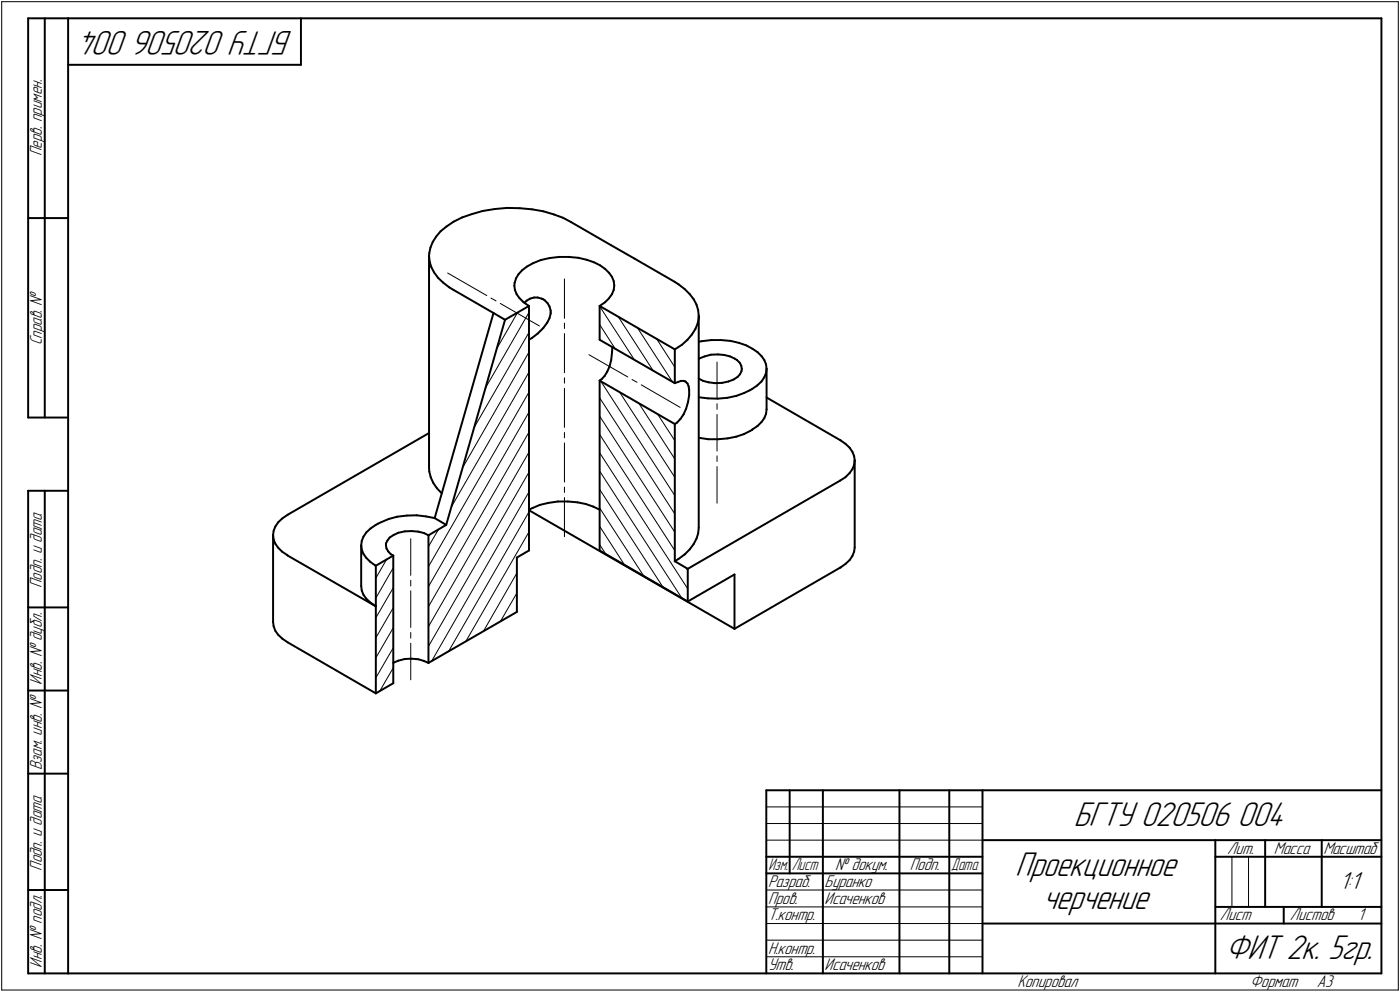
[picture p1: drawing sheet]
<svg xmlns="http://www.w3.org/2000/svg" width="421mm" height="298mm" viewBox="0 0 421 298" stroke-linecap="round" stroke-linejoin="round" font-family="sans-serif">
<g fill="none" stroke="#000" stroke-width=".59">
<path d="M8.5 5.5v120zM8.5 5.5h12zM13.5 5.5v120zM20.5 5.5v287zM20.5 5.5h395zM20.5 19.5h70zM90.5 5.5v14zM415.5 5.5v287zM8.5 65.5h12zM129 76.9v63.7zM129 76.9l.2 1.7zM129.1 76l-.1 .9z"/>
<path d="M129.2 78.6l.5 1.7zM129.5 74.4l-.4 1.6zM130.1 72.7l-.6 1.7zM131.1 71.1l-1 1.6zM132.5 69.5l1.8-1.4zM132.5 69.5l-1.4 1.6zM134.3 68.1l2.1-1.5zM136.4 66.6l2.5-1.2zM138.9 65.4l3-1.1zM141.9 64.3l3.2-.9zM145.1 63.4l3.7-.6zM148.8 62.8l3.7-.3z"/>
<path d="M152.5 62.5l3.8 .1zM156.3 62.6l3.7 .3zM160 62.9l3.4 .6zM160.4 79.1l2.2-1zM162.6 78.1l2.7-.5zM163.4 63.5l3.1 .9zM165.3 77.6l2.8-.4zM166.5 64.4l2.8 1zM168.1 77.2h3zM169.3 65.4l2.4 1.3zM171.1 77.2l2.8 .3zM171.7 66.7l12 7z"/>
<path d="M173.9 77.5l2.5 .6zM176.4 78.1l2.2 .7zM178.6 78.8l1.9 1zM180.5 79.8l1.5 1.1zM183.7 73.7l7.1 4zM190.8 77.7l12.1 7zM129.7 80.3l.9 1.6zM130.6 81.9l1.1 1.6zM131.7 83.5l1.6 1.4zM133.3 84.9l1.8 1.5zM135.1 86.4l1.3 .7zM136.4 87.1l12 7z"/>
<path d="M148.4 94.1l-17.7 61.6zM148.4 94.1l3.5 2zM151.9 96.1l7.2-4.2zM151.9 96.1l-17.7 61.6zM154.7 85.9l.2 1.2zM154.8 85l-.1 .9zM154.9 87.1l.5 1.3zM155.2 83.7l-.4 1.3zM155.4 88.4l.8 1.2zM156 82.4l-.8 1.3zM156.2 89.6l1.2 1.2zM157.1 81.2l1.4-1.1z"/>
<path d="M157.1 81.2l-1.1 1.2zM157.4 90.8l1.5 1.1zM157.7 91l.7-.7zM158.4 90.3l1-.6zM158.5 80.1l1.9-1zM158.9 91.9h.2zM159.1 91.9v73.5zM159.4 89.7l1.2-.3zM160.6 89.4h1.1zM161.7 89.4l1.2 .3zM162.9 89.7l.4 .2zM163.3 89.9l.5 .4z"/>
<path d="M163.8 90.3l.9 .8zM164.6 96.9l-1.2 1.7zM164.7 91.1l.6 1zM165.3 92.1l.3 1.2zM165.3 95.6l-.7 1.3zM165.6 93.3v.5zM165.6 94.2l-.3 1.4zM165.6 93.8v.4zM180.3 91.9l1.6-1.1zM180.3 91.9l22.6 13.1zM180.3 91.9v10.2zM181.9 90.8l1.2-1.1z"/>
<path d="M182 80.9l1.2 1.1zM183.2 82l.9 1.2zM184.1 88.4l-1 1.3zM184.1 83.2l.5 1.3zM184.6 87.1l-.5 1.3zM184.6 84.5l.1 1.4zM184.7 85.9l-.1 1.2zM202.9 84.7l1.1 .7zM204 85.4l1.9 1.5zM205.9 86.9l1.5 1.5zM207.4 88.4l1.2 1.5zM208.6 89.9l.9 1.6z"/>
<path d="M209.1 98.9l-1 1.6zM209.5 91.5l.5 1.7zM209.8 97.3l-.7 1.6zM210 93.2l.1 1.7zM210.1 95.6l-.3 1.7zM210.1 94.9v.7zM210.1 94.9v63.7zM159.1 102.1l.8-.5zM159.9 101.6l1.8-1.4zM161.7 100.2l1.7-1.6zM180.3 114.4l.6-.4zM180.3 102.1l22.6 13z"/>
<path d="M180.3 114.4l22.6 13zM180.3 114.4v51zM181.9 112.9l-1 1.1zM182.6 111.7l-.7 1.2zM183.3 110.2l-.7 1.5zM183.8 108.2l-.5 2zM184.1 105.9l-.3 2.3zM184.1 104.3v1.6zM202.9 105l2.2-1.4zM202.9 115.1l1-.3zM202.9 105v10.1zM203.9 114.8l.9-.3z"/>
<path d="M204.8 114.5h.9zM205.1 103.6l1.7-1.5zM205.7 114.5l.5 .1zM206.2 114.7l.6 .5zM206.2 114.7h.1M206.8 115.2l.3 .9zM207.1 116.1l.2 1.1zM207.3 118.8l-.4 2zM207.3 117.2v1.6zM208.1 100.5l-1.3 1.6zM210.1 119.4l2.8 .3zM210.1 102.7l1-.2z"/>
<path d="M210.1 107.9l.3-.2zM210.1 113.8l1.4 .7zM210.4 107.7l1.5-.6zM211.1 102.5l2.9-.3zM211.5 114.5l1.6 .4zM211.9 107.1l1.9-.5zM212.9 119.7l2.9 .1zM213.1 114.9l2 .2zM213.8 106.6l2.1-.1zM214 102.2h2.9zM215.1 115.1h2.1zM215.8 119.8l3-.3z"/>
<path d="M215.9 106.5l1.9 .2zM216.9 102.2l2.8 .2zM217.2 115.1l1.9-.5zM217.8 106.7l1.7 .4zM218.8 119.5l2.7-.5zM219.1 114.6l1.5-.6zM219.5 107.1l1.5 .7zM219.7 102.4l2.5 .6zM220.6 114l1.2-.7zM221 107.8l.7 .4zM221.5 119l2.3-.9zM221.7 108.2l.8 .9z"/>
<path d="M222.2 103l2.3 .8zM222.5 109.1l.4 .8zM222.6 112.4l-.8 .9zM222.9 109.9l.2 .9zM223 111.5l-.4 .9zM223.1 110.8l-.1 .7zM223.8 118.1l1.8-.8zM224.5 103.8l1.8 1zM225.6 117.3l.5-.4zM226.1 116.9l1.7-1.1zM226.3 104.8l1.5 1zM227.8 115.8l1.2-1.2z"/>
<path d="M227.8 105.8l1.2 1.2zM229 107l.9 1.2zM229.9 113.4l-.9 1.2zM229.9 108.2l.5 1.3zM230.4 112.1l-.5 1.3zM230.4 109.5l.1 1.3zM230.5 119.5l22.1 12.7zM230.5 110.8v12.2zM230.5 110.8l-.1 1.3zM8.5 125.5h12zM202.9 127.4l.7-.4zM202.9 127.4v41.3z"/>
<path d="M204.6 125.9l-1 1.1zM205.6 124.5l-1 1.4zM206.3 122.9l-.7 1.6zM206.9 120.8l-.6 2.1zM210.2 131.6h.1M210.2 131.6l2.8 .4zM213 132h3zM216 132l2.9-.3zM218.9 131.7l2.5-.5zM221.4 131.2l2.3-.7zM223.7 130.5l1.9-1zM225.6 129.5l.5-.3z"/>
<path d="M226.3 129l1.5-1zM226.3 129l-.2 .2zM229 126.8l-1.2 1.2zM229.9 125.6l-.9 1.2zM230.4 124.4l-.5 1.2zM230.5 123l-.1 1.4zM252.6 132.2l.2 .1zM252.8 132.3l1.5 1.1zM254.3 133.4l1.2 1.1zM255.5 134.5l.9 1.3zM256.4 135.8l.5 1.3zM256.9 139.7l-.5 1.3z"/>
<path d="M256.9 137.1l.1 1.2zM257 138.3l-.1 1.4zM257 138.3v26.2zM8.5 147.5v145zM8.5 147.5h12zM13.5 147.5v145zM82.3 159.5l-.2 1.3zM82.8 158.2l-.5 1.3zM83.7 157l1.2-1.2zM83.7 157l-.9 1.2zM84.9 155.8l1.6-1.1zM86.5 154.7l42.5-24.6z"/>
<path d="M111.4 158.8l1.6-1.1zM113 157.7l.6-.3zM113.6 157.4l1.1-.5zM114.7 156.9l2.2-.9zM116.9 156l2.6-.7zM119.5 155.3l2.8-.4zM121.8 159.7l2-.1zM122.3 154.9h3zM123.8 159.6l2 .2zM125.3 154.9l2.8 .3zM125.8 159.8l1.7 .4zM128.1 155.2l2.6 .5z"/>
<path d="M129 140.6l.1 1.1zM129.1 141.7l.4 1.7zM129.5 143.4l.8 1.7zM130.3 145.1l1.1 1.6zM130.7 155.7l3.5 2zM131.4 146.7l1.4 1.6zM159.1 153.3l61.8 35.7zM159.1 153.2l1.1-.5zM160.2 152.7l2.2-1zM162.4 151.7l2.5-.6zM164.9 151.1l2.9-.4zM167.8 150.7h3z"/>
<path d="M170.8 150.7l2.9 .3zM173.7 151l2.5 .5zM176.2 151.5l2.2 .7zM178.4 152.2l1.9 1zM210.1 158.6l-.1 1.7zM252.6 144.4l1.7-1zM254.3 143.4l1.2-1.2zM256.4 141l-.9 1.2zM82.1 160.8l.2 1.3zM82.1 160.8v26.1zM82.3 162.1l.5 1.3zM82.8 163.4l.9 1.2z"/>
<path d="M83.7 164.6l1.1 1.2zM84.8 165.8l1.6 1zM86.4 166.8l.1 .2zM86.5 167l26.5 15.2zM108.6 163.9l.2 1.3zM108.6 176.1l.2 1.4zM108.6 163.9v12.2zM108.8 162.6l-.2 1.3zM108.8 165.2l.5 1.3zM108.8 177.5l.5 1.2zM109.3 161.3l-.5 1.3zM109.3 166.5l.9 1.1z"/>
<path d="M109.3 178.7l.9 1.2zM110.2 160l1.2-1.2zM110.2 160l-.9 1.3zM110.2 167.6l1.1 1.2zM110.2 179.9l1.2 1.2zM111.3 168.8l1.6 1.1zM112.9 169.9l.1 .1zM113 170v12.2zM113 170l5.3-3zM116.1 163.3v.6zM116.1 163.9l.1 .9zM116.2 164.8l.6 .9z"/>
<path d="M116.5 162.5l-.4 .8zM116.8 165.7l.7 .8zM117.2 161.5l1.2-.7zM117.2 161.5l-.7 1zM117.5 166.5l.8 .5zM118.3 167v38.3zM118.4 160.8l1.4-.7zM119.8 160.1l2-.4zM127.5 160.2l1.4 .7zM128.9 160.9v38.3zM128.9 160.9l5.3-3.2zM155.4 167.6v16.3z"/>
<path d="M155.4 167.6l3.7-2.2zM180.3 165.4l26.5 15.4zM202.9 168.7l1.1-.7zM202.9 168.7l3.9 2.2zM204 168l1.9-1.4zM206.8 170.9l45.8-26.5zM206.8 170.9v9.9zM207.4 165.1l-1.5 1.5zM208.6 163.5l-1.2 1.6zM209.5 161.9l-.9 1.6zM210 160.3l-.5 1.6zM220.9 172.6v16.4z"/>
<path d="M252.6 170.6l.2-.1zM252.8 170.5l1.5-1.1zM254.3 169.4l1.2-1.1zM256.4 167l-.9 1.3zM256.9 165.8l-.5 1.2zM257 164.5l-.1 1.3zM8.5 182.5h12zM82.1 186.9l.2 1.3zM82.3 188.2l.5 1.4zM82.8 189.6l.9 1.2zM83.7 190.8l1.2 1.1zM84.9 191.9l1.6 1.1z"/>
<path d="M86.5 193l26.5 15.4zM111.4 181.1l1.6 1.1zM113 182.2v26.2zM118.4 199.1l1.4-.6zM118.4 199.1h.1M119.8 198.5l2-.5zM121.8 198h2zM123.8 198l2 .1zM125.8 198.1l1.7 .5zM127.5 198.6l1.4 .6zM128.9 199.2l26.5-15.3zM206.8 180.8l14.1-8.2z"/>
<path d="M220.9 189l31.7-18.4zM8.5 207.5h12zM113 208.4l5.3-3.1zM8.5 232.5h12zM230.5 237.5h185zM230.5 237.5v55zM237.5 237.5v25zM247.5 237.5v55zM270.5 237.5v55zM285.5 237.5v55zM295.5 237.5v55zM230.5 257.5h65z"/>
<path d="M295.5 252.5h120zM365.5 252.5v40zM365.5 257.5h15zM380.5 252.5v20zM380.5 257.5h35zM397.5 252.5v20zM8.5 267.5h12zM230.5 262.5h65zM295.5 277.5h70zM365.5 277.5h50zM365.5 272.5h50zM386.1 272.5v5z"/>
<path d="M8.5 292.5h12zM20.5 292.5h395z"/>
</g>
<g fill="none" stroke="#000" stroke-width=".3">
<path d="M.5 .5v297zM.5 .5h420zM420.5 .5v297zM134.6 82l11.8 6.8zM147.7 89.6l1.5 .8zM150.5 91.2l11.7 6.8zM155.6 94l-6.1 10.6zM159.1 99.9l-16.4 28.5zM159.1 93.9l-13.1 22.6zM169.8 97.1v1.6zM169.8 83.8v11.9zM180.3 97.5l4.8 7.4z"/>
<path d="M180.3 92l10.5 16.2zM185.9 95.2l10.6 16.3zM191.7 98.5l10.6 16.3zM159.1 117.9l-30.2 52.4zM159.1 111.8l-23.3 40.4zM159.1 105.8l-19.8 34.5zM169.8 116.7v11.7zM169.8 113.5v1.6zM169.8 100.2v11.8zM177.1 106.6l11.7 6.7zM180.3 119.5l22.6 34.9zM180.7 114.6l22.2 34.3z"/>
<path d="M186.4 117.9l16.5 25.5zM190.1 114l1.5 .9zM192.9 115.7l11.7 6.7zM197.4 101.8l5.5 8.5zM215.6 108.8v11zM159.1 135.9l-30.2 52.4zM159.1 129.9l-30.2 52.4zM159.1 123.9l-30.2 52.4zM169.8 133.1v11.8zM169.8 130v1.6zM180.3 136.1l26.5 40.9zM180.3 130.6l22.6 34.8z"/>
<path d="M180.3 125.1l22.6 34.8zM192.1 121.2l10.8 16.7zM197.8 124.5l5.1 7.9zM215.6 137v1.7zM215.6 124.5v11.1zM215.6 121.3v1.7zM131.8 159.2l-2.9 5.1zM159.1 159.9l-19 32.8zM159.1 153.8l-24.1 41.9zM159.1 147.8l-29.3 50.9zM159.1 141.9l-30.2 52.3zM169.8 149.5v11.8z"/>
<path d="M169.8 146.4v1.6zM180.3 158.2l7.6 11.6zM180.3 152.7l13.3 20.4zM180.3 147.1l19.1 29.3zM180.3 141.6l24.8 38.1zM215.6 140.2v11zM116.2 168.1l-3.2 5.6zM118.3 176.6l-5.3 9.1zM118.3 170.6l-5.3 9.1zM123.5 177.5v11.1zM123.5 174.4v1.7zM123.5 161.9v11z"/>
<path d="M155.4 178.2l-4.9 8.5zM155.4 172.2l-10 17.5zM180.3 163.7l1.9 2.8zM206.3 170.7l.5 .7zM118.3 194.6l-5.3 9.1zM118.3 188.6l-5.3 9.1zM118.3 182.6l-5.3 9.1zM123.5 193.3v11zM123.5 190.1v1.7zM118.3 200.7l-4.1 7zM230.5 247.5h65zM230.5 252.5h65z"/>
<path d="M230.5 242.5h65zM370.5 257.5v15zM375.5 257.5v15zM230.5 267.5h65zM230.5 272.5h65zM230.5 277.5h65zM.5 297.5h420zM230.5 282.5h65zM230.5 287.5h65z"/>
</g>
<g font-size="10.9">
<text x="38.8" y="9.3" transform="rotate(-180 38.8 9.3)">004</text>
<text x="88.1" y="9.3" transform="rotate(-180 88.1 9.3)">БГТУ 020506</text>
<text x="322.9" y="248.2">БГТУ 020506</text>
<text x="372.2" y="248.2">004</text>
<text x="305.3" y="263.2">Проекционное</text>
<text x="313.7" y="273.2">черчение</text>
<text x="368.6" y="288.2">ФИТ 2к. 5гр.</text>
</g>
<text font-size="7.8" x="402.9" y="267.3">1:1</text>
<g font-size="5.4">
<text x="12.6" y="46.9" transform="rotate(-90 12.6 46.9)">Перв. примен.</text>
<text x="12.6" y="103.8" transform="rotate(-90 12.6 103.8)">Справ. №</text>
<text x="12.6" y="176.7" transform="rotate(-90 12.6 176.7)">Подп. и дата</text>
<text x="12.6" y="205.8" transform="rotate(-90 12.6 205.8)">Инв. № дубл.</text>
<text x="12.6" y="231.5" transform="rotate(-90 12.6 231.5)">Взам. инв. №</text>
<text x="369.1" y="256.6">Лит.</text>
<text x="383.1" y="256.6">Масса</text>
<text x="398" y="256.6">Масштаб</text>
<text x="12.6" y="261.7" transform="rotate(-90 12.6 261.7)">Подп. и дата</text>
<text x="251.2" y="261.6">№ докум.</text>
<text x="273.6" y="261.6">Подп.</text>
<text x="231" y="266.6">Разраб.</text>
<text x="248" y="266.6">Буранко</text>
<text x="231" y="271.6">Пров.</text>
<text x="248" y="271.6">Исаченков</text>
<text x="231" y="276.6">Т.контр.</text>
<text x="366.9" y="276.6">Лист</text>
<text x="388" y="276.6">Листов</text>
<text x="408.4" y="276.6">1</text>
<text x="231" y="286.6">Н.контр.</text>
<text x="12.6" y="290.8" transform="rotate(-90 12.6 290.8)">Инв. № подл.</text>
<text x="231" y="291.6">Утв.</text>
<text x="248" y="291.6">Исаченков</text>
<text x="306" y="296.6">Копировал</text>
<text x="376" y="296.6">Формат</text>
<text x="396" y="296.6">A3</text>
</g>
<g font-size="5.3">
<text x="231.1" y="261.6">Изм.</text>
<text x="238.1" y="261.6">Лист</text>
<text x="286.1" y="261.6">Дата</text>
</g>
</svg>
